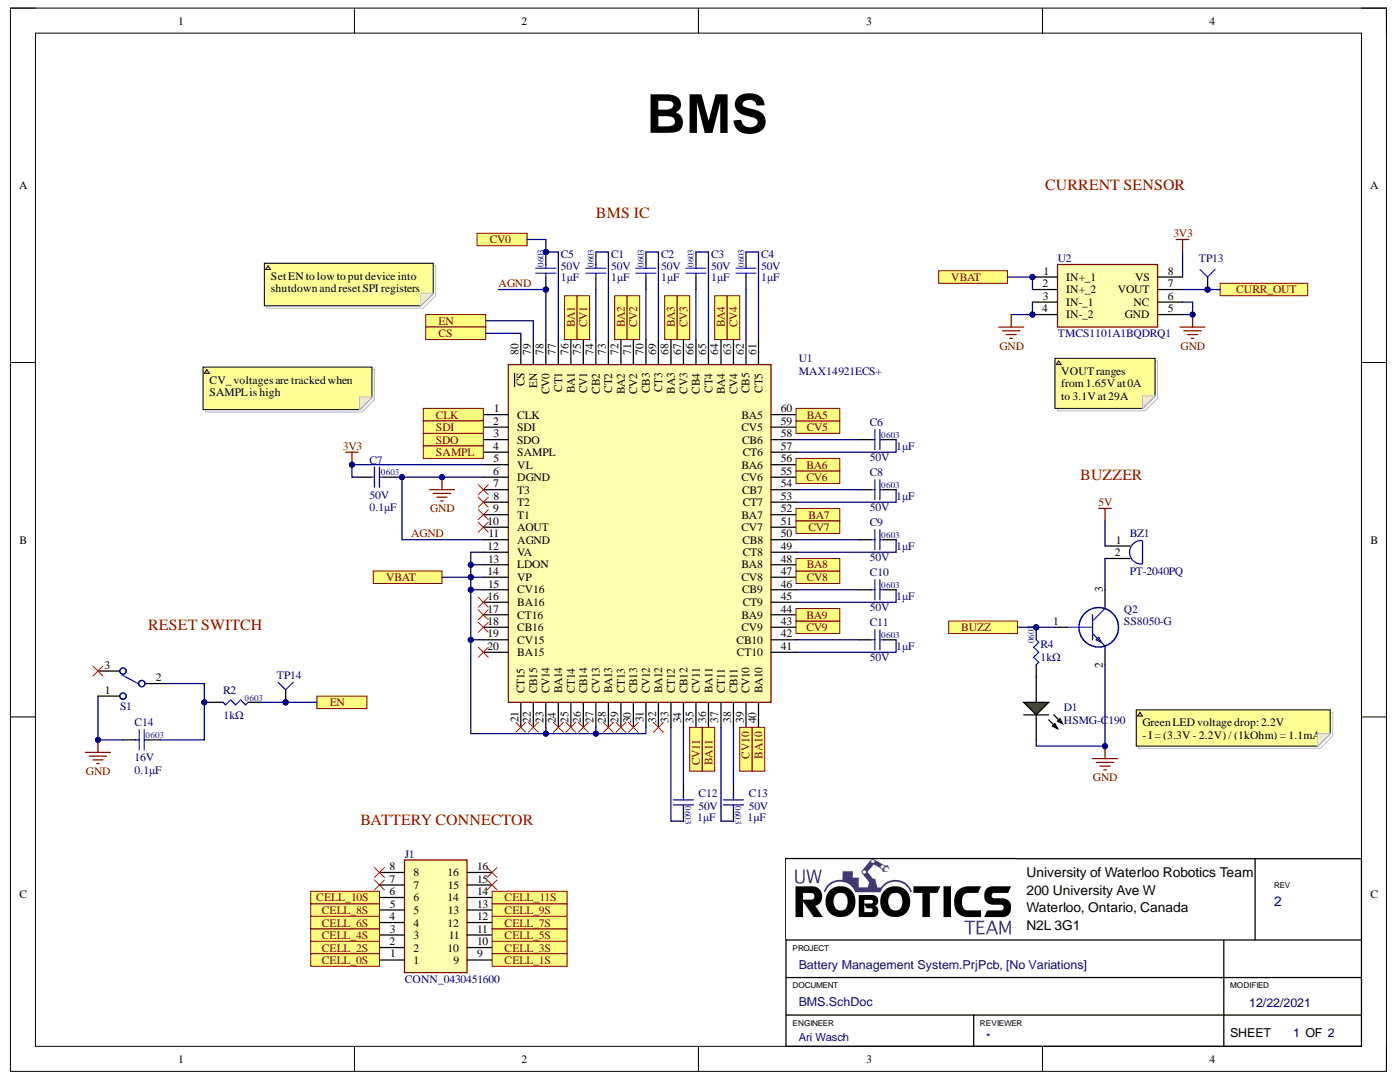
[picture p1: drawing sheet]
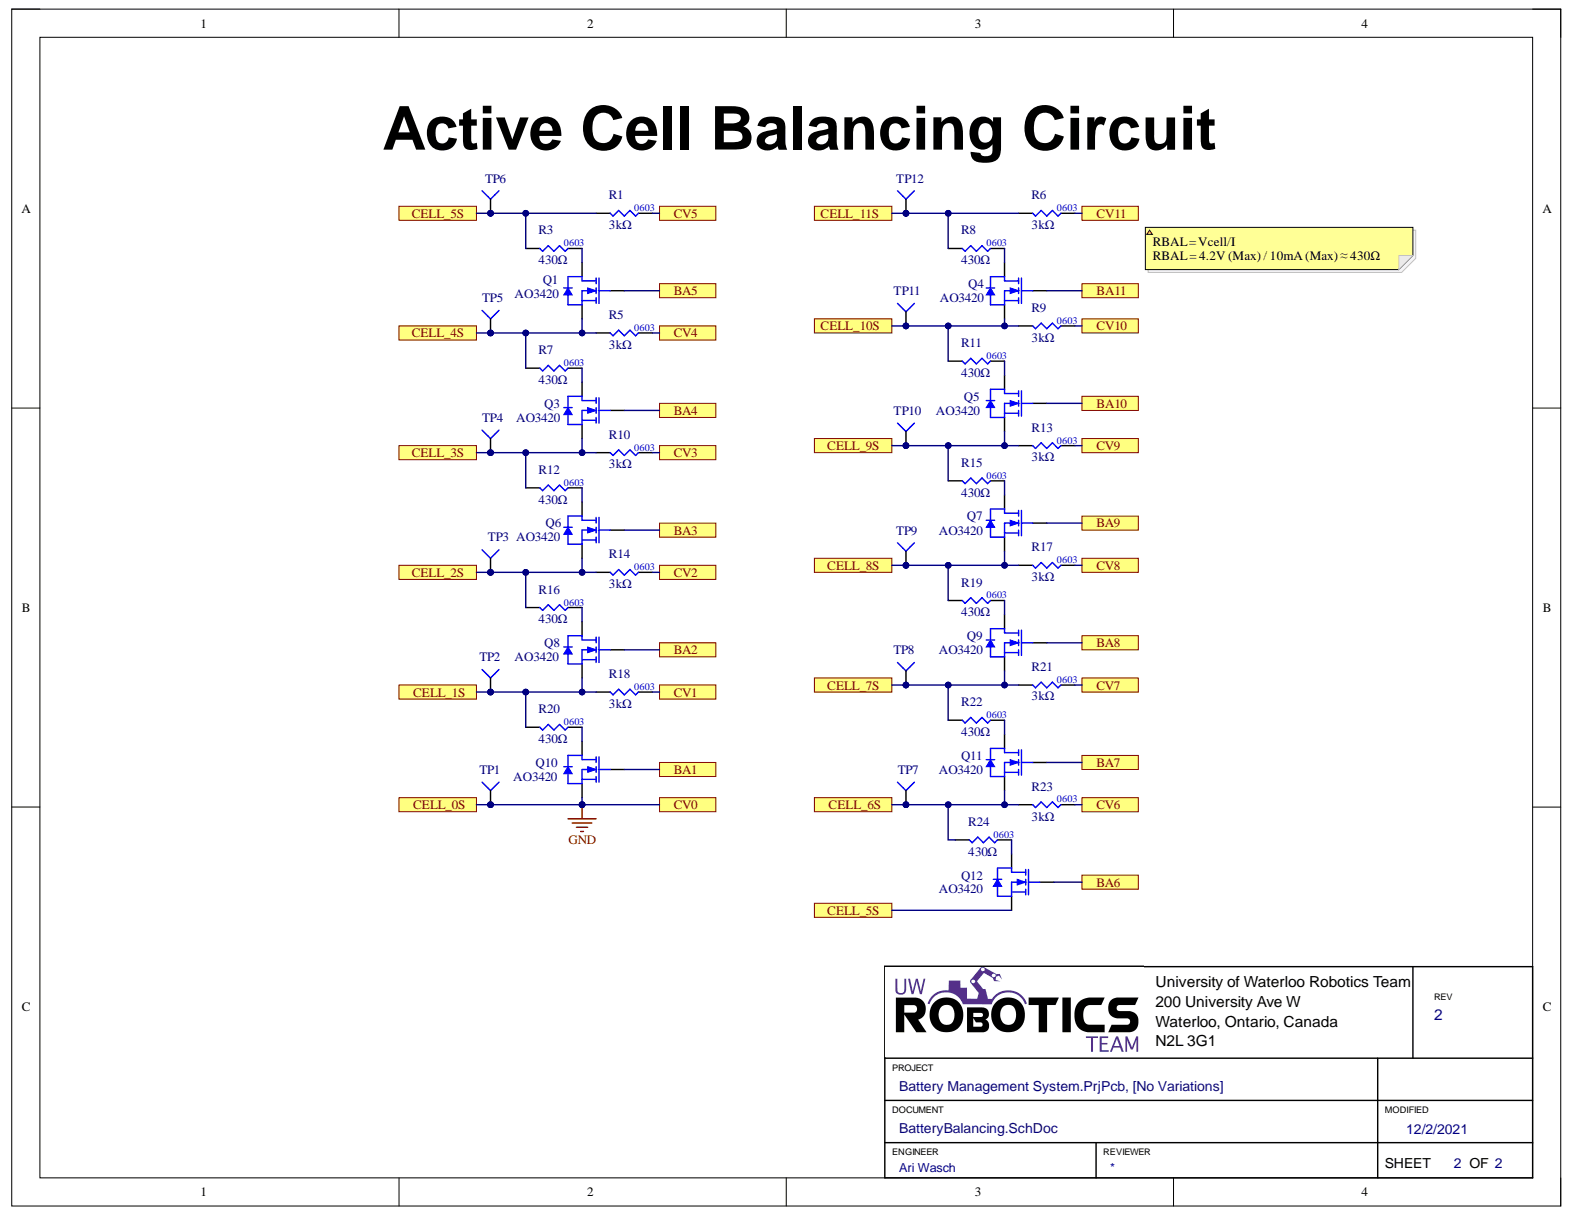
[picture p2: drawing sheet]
# Altium project Battery Management System.PrjPcb
2 sheets, 70 parts. Net scope: flat (ports and power ports of the same name join across sheets).
Sheets:
  BMS.SchDoc
  BatteryBalancing.SchDoc

## Sheet BMS.SchDoc: BMS
size 279 x 215 mm; Engineer: Ari Wasch; Revision: 2; SheetNumber: 1; SheetTotal: 2

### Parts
BZ1  PT-2040PQ  [PT2040PQ]
C1  value 1μF  Voltage Rating: 50V  [CAP0603]  (hidden comment: CAP_1uF_50V_0603)
C2  value 1μF  Voltage Rating: 50V  [CAP0603]  (hidden comment: CAP_1uF_50V_0603)
C3  value 1μF  Voltage Rating: 50V  [CAP0603]  (hidden comment: CAP_1uF_50V_0603)
C4  value 1μF  Voltage Rating: 50V  [CAP0603]  (hidden comment: CAP_1uF_50V_0603)
C5  value 1μF  Voltage Rating: 50V  [CAP0603]  (hidden comment: CAP_1uF_50V_0603)
C6  value 1μF  Voltage Rating: 50V  [CAP0603]  (hidden comment: CAP_1uF_50V_0603)
C7  value 0.1μF  Voltage Rating: 50V  [CAP0603]  (hidden comment: CAP_0.1uF_50V_0603)
C8  value 1μF  Voltage Rating: 50V  [CAP0603]  (hidden comment: CAP_1uF_50V_0603)
C9  value 1μF  Voltage Rating: 50V  [CAP0603]  (hidden comment: CAP_1uF_50V_0603)
C10  value 1μF  Voltage Rating: 50V  [CAP0603]  (hidden comment: CAP_1uF_50V_0603)
C11  value 1μF  Voltage Rating: 50V  [CAP0603]  (hidden comment: CAP_1uF_50V_0603)
C12  value 1μF  Voltage Rating: 50V  [CAP0603]  (hidden comment: CAP_1uF_50V_0603)
C13  value 1μF  Voltage Rating: 50V  [CAP0603]  (hidden comment: CAP_1uF_50V_0603)
C14  value 0.1μF  Voltage Rating: 16V  [CAP0603]  (hidden comment: CAP_0.1uF_16V_0603)
D1  HSMG-C190  [AVAG-HSMX-C190_V]
J1  CONN_0430451600  [0430451600]
Q2  Manufacturer_Part_Number: SS8050-G  [SOT23-3]  (hidden comment: NPN_40V_1.5A)
R2  value 1kΩ  [RES0603]  (hidden comment: RES_1kΩ_0603_5%)
R4  value 1kΩ  [RES0603]  (hidden comment: RES_1kΩ_0603_5%)
S1  SW_TOGGLE_SPDT  [100SP1T1B4M2QE]  (value not drawn)
TP13  TESTPOINT_1MM_SQUARE  [TESTPOINT_SQUARE_1MM]  (value not drawn)  (no BOM)
TP14  TESTPOINT_1MM_SQUARE  [TESTPOINT_SQUARE_1MM]  (value not drawn)  (no BOM)
U1  MAX14921ECS+  [QFP50P1400X1400X120-80N]
U2  TMCS1101A1BQDRQ1  [SOIC127P600X175-8N]

### Ports
BA1, BA2, BA3, BA4, BA5, BA6, BA7, BA8, BA9, BA10, BA11, BUZZ, CELL_0S, CELL_1S, CELL_2S, CELL_3S, CELL_4S, CELL_5S, CELL_6S, CELL_7S, CELL_8S, CELL_9S, CELL_10S, CELL_11S, CLK, CS, CURR_OUT, CV0, CV1, CV2, CV3, CV4, CV5, CV6, CV7, CV8, CV9, CV10, CV11, EN, SAMPL, SDI, SDO, VBAT

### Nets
3V3: C7.1 U1.5(VL) U2.8(VS)
5V: BZ1.1
AGND: C5.1 C5.2 C7.2 C14.1 D1.2(K) J1.1 Q2.2(E) S1.1 U1.6(DGND) U1.11(AGND) U1.77(CT1) U1.78(CV0) U2.3(IN-_1) U2.4(IN-_2) U2.5(GND) U2.6(NC) ; port CELL_0S, port CV0  [also labelled GND]
NetBZ1_2: BZ1.2 Q2.3(C)
NetC1_1: C1.1 U1.74(CB2)
NetC1_2: C1.2 U1.73(CT2)
NetC2_1: C2.1 U1.70(CB3)
NetC2_2: C2.2 U1.69(CT3)
NetC3_1: C3.1 U1.66(CB4)
NetC3_2: C3.2 U1.65(CT4)
NetC4_1: C4.1 U1.62(CB5)
NetC4_2: C4.2 U1.61(CT5)
NetC6_1: C6.1 U1.58(CB6)
NetC6_2: C6.2 U1.57(CT6)
NetC8_1: C8.1 U1.54(CB7)
NetC8_2: C8.2 U1.53(CT7)
NetC9_1: C9.1 U1.50(CB8)
NetC9_2: C9.2 U1.49(CT8)
NetC10_1: C10.1 U1.46(CB9)
NetC10_2: C10.2 U1.45(CT9)
NetC11_1: C11.1 U1.42(CB10)
NetC11_2: C11.2 U1.41(CT10)
NetC12_1: C12.1 U1.34(CB12)
NetC12_2: C12.2 U1.33(CT12)
NetC13_1: C13.1 U1.38(CB11)
NetC13_2: C13.2 U1.37(CT11)
NetC14_2: C14.2 R2.1 S1.2
NetD1_1: D1.1(A) R4.1
NetJ1_2: J1.2 ; port CELL_2S
NetJ1_3: J1.3 ; port CELL_4S
NetJ1_4: J1.4 ; port CELL_6S
NetJ1_5: J1.5 ; port CELL_8S
NetJ1_6: J1.6 ; port CELL_10S
NetJ1_9: J1.9 ; port CELL_1S
NetJ1_10: J1.10 ; port CELL_3S
NetJ1_11: J1.11 ; port CELL_5S
NetJ1_12: J1.12 ; port CELL_7S
NetJ1_13: J1.13 ; port CELL_9S
NetJ1_14: J1.14 ; port CELL_11S
NetQ1_1: U1.60(BA5) ; port BA5
NetQ2_1: Q2.1(B) R4.2 ; port BUZZ
NetQ3_1: U1.64(BA4) ; port BA4
NetQ4_1: U1.36(BA11) ; port BA11
NetQ5_1: U1.40(BA10) ; port BA10
NetQ6_1: U1.68(BA3) ; port BA3
NetQ7_1: U1.44(BA9) ; port BA9
NetQ8_1: U1.72(BA2) ; port BA2
NetQ9_1: U1.48(BA8) ; port BA8
NetQ10_1: U1.76(BA1) ; port BA1
NetQ11_1: U1.52(BA7) ; port BA7
NetQ12_1: U1.56(BA6) ; port BA6
NetR1_2: U1.59(CV5) ; port CV5
NetR2_2: R2.2 TP14.1(=value) U1.79(EN) ; port EN
NetR5_2: U1.63(CV4) ; port CV4
NetR6_2: U1.35(CV11) ; port CV11
NetR9_2: U1.39(CV10) ; port CV10
NetR10_2: U1.67(CV3) ; port CV3
NetR13_2: U1.43(CV9) ; port CV9
NetR14_2: U1.71(CV2) ; port CV2
NetR17_2: U1.47(CV8) ; port CV8
NetR18_2: U1.75(CV1) ; port CV1
NetR21_2: U1.51(CV7) ; port CV7
NetR23_2: U1.55(CV6) ; port CV6
NetTP13_1: TP13.1(=value) U2.7(VOUT) ; port CURR_OUT
NetU1_1: U1.1(CLK) ; port CLK
NetU1_2: U1.2(SDI) ; port SDI
NetU1_3: U1.3(SDO) ; port SDO
NetU1_4: U1.4(SAMPL) ; port SAMPL
NetU1_12: U1.12(VA) U1.13(LDON) U1.14(VP) U1.15(CV16) U1.19(CV15) U1.23(CV14) U1.27(CV13) U1.31(CV12) U2.1(IN+_1) U2.2(IN+_2) ; port VBAT
NetU1_80: U1.80(~{CS}) ; port CS

Not connected (* = marked no-connect by the designer): J1 7* 8* 15* 16*; S1 3*; U1 7(T3)* 8(T2)* 9(T1)* 10(AOUT)* 16(BA16)* 17(CT16)* 18(CB16)* 20(BA15)* 21(CT15)* 22(CB15)* 24(BA14)* 25(CT14)* 26(CB14)* 28(BA13)* 29(CT13)* 30(CB13)* 32(BA12)*

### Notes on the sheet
- BMS IC
- CURRENT SENSOR
- Set EN to low to put device into shutdown and reset SPI registers
- CV_ voltages are tracked when SAMPL is high
- (near U2) VOUT ranges from 1.65V at 0A to 3.1V at 29A
- BUZZER
- (near S1) RESET SWITCH
- Green LED voltage drop: 2.2V
  - I = (3.3V - 2.2V) / (1kOhm) = 1.1mA
- (near J1) BATTERY CONNECTOR

## Sheet BatteryBalancing.SchDoc: Active Cell Balancing Circuit
size 279 x 215 mm; Engineer: Ari Wasch; Revision: 2; SheetNumber: 2; SheetTotal: 2

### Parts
Q1  Manufacturer Part Number 1: AO3420  [SOT23-3]  (hidden comment: NMOS_20V_6A)
Q3  Manufacturer Part Number 1: AO3420  [SOT23-3]  (hidden comment: NMOS_20V_6A)
Q4  Manufacturer Part Number 1: AO3420  [SOT23-3]  (hidden comment: NMOS_20V_6A)
Q5  Manufacturer Part Number 1: AO3420  [SOT23-3]  (hidden comment: NMOS_20V_6A)
Q6  Manufacturer Part Number 1: AO3420  [SOT23-3]  (hidden comment: NMOS_20V_6A)
Q7  Manufacturer Part Number 1: AO3420  [SOT23-3]  (hidden comment: NMOS_20V_6A)
Q8  Manufacturer Part Number 1: AO3420  [SOT23-3]  (hidden comment: NMOS_20V_6A)
Q9  Manufacturer Part Number 1: AO3420  [SOT23-3]  (hidden comment: NMOS_20V_6A)
Q10  Manufacturer Part Number 1: AO3420  [SOT23-3]  (hidden comment: NMOS_20V_6A)
Q11  Manufacturer Part Number 1: AO3420  [SOT23-3]  (hidden comment: NMOS_20V_6A)
Q12  Manufacturer Part Number 1: AO3420  [SOT23-3]  (hidden comment: NMOS_20V_6A)
R1  value 3kΩ  [RES0603]  (hidden comment: RES_3kΩ_0603_1%)
R3  value 430Ω  [RES0603]  (hidden comment: RES_430Ω_0603_5%)
R5  value 3kΩ  [RES0603]  (hidden comment: RES_3kΩ_0603_1%)
R6  value 3kΩ  [RES0603]  (hidden comment: RES_3kΩ_0603_1%)
R7  value 430Ω  [RES0603]  (hidden comment: RES_430Ω_0603_5%)
R8  value 430Ω  [RES0603]  (hidden comment: RES_430Ω_0603_5%)
R9  value 3kΩ  [RES0603]  (hidden comment: RES_3kΩ_0603_1%)
R10  value 3kΩ  [RES0603]  (hidden comment: RES_3kΩ_0603_1%)
R11  value 430Ω  [RES0603]  (hidden comment: RES_430Ω_0603_5%)
R12  value 430Ω  [RES0603]  (hidden comment: RES_430Ω_0603_5%)
R13  value 3kΩ  [RES0603]  (hidden comment: RES_3kΩ_0603_1%)
R14  value 3kΩ  [RES0603]  (hidden comment: RES_3kΩ_0603_1%)
R15  value 430Ω  [RES0603]  (hidden comment: RES_430Ω_0603_5%)
R16  value 430Ω  [RES0603]  (hidden comment: RES_430Ω_0603_5%)
R17  value 3kΩ  [RES0603]  (hidden comment: RES_3kΩ_0603_1%)
R18  value 3kΩ  [RES0603]  (hidden comment: RES_3kΩ_0603_1%)
R19  value 430Ω  [RES0603]  (hidden comment: RES_430Ω_0603_5%)
R20  value 430Ω  [RES0603]  (hidden comment: RES_430Ω_0603_5%)
R21  value 3kΩ  [RES0603]  (hidden comment: RES_3kΩ_0603_1%)
R22  value 430Ω  [RES0603]  (hidden comment: RES_430Ω_0603_5%)
R23  value 3kΩ  [RES0603]  (hidden comment: RES_3kΩ_0603_1%)
R24  value 430Ω  [RES0603]  (hidden comment: RES_430Ω_0603_5%)
TP1  TESTPOINT_1MM_SQUARE  [TESTPOINT_SQUARE_1MM]  (value not drawn)  (no BOM)
TP2  TESTPOINT_1MM_SQUARE  [TESTPOINT_SQUARE_1MM]  (value not drawn)  (no BOM)
TP3  TESTPOINT_1MM_SQUARE  [TESTPOINT_SQUARE_1MM]  (value not drawn)  (no BOM)
TP4  TESTPOINT_1MM_SQUARE  [TESTPOINT_SQUARE_1MM]  (value not drawn)  (no BOM)
TP5  TESTPOINT_1MM_SQUARE  [TESTPOINT_SQUARE_1MM]  (value not drawn)  (no BOM)
TP6  TESTPOINT_1MM_SQUARE  [TESTPOINT_SQUARE_1MM]  (value not drawn)  (no BOM)
TP7  TESTPOINT_1MM_SQUARE  [TESTPOINT_SQUARE_1MM]  (value not drawn)  (no BOM)
TP8  TESTPOINT_1MM_SQUARE  [TESTPOINT_SQUARE_1MM]  (value not drawn)  (no BOM)
TP9  TESTPOINT_1MM_SQUARE  [TESTPOINT_SQUARE_1MM]  (value not drawn)  (no BOM)
TP10  TESTPOINT_1MM_SQUARE  [TESTPOINT_SQUARE_1MM]  (value not drawn)  (no BOM)
TP11  TESTPOINT_1MM_SQUARE  [TESTPOINT_SQUARE_1MM]  (value not drawn)  (no BOM)
TP12  TESTPOINT_1MM_SQUARE  [TESTPOINT_SQUARE_1MM]  (value not drawn)  (no BOM)

### Ports
BA1, BA2, BA3, BA4, BA5, BA6, BA7, BA8, BA9, BA10, BA11, CELL_0S, CELL_1S, CELL_2S, CELL_3S, CELL_4S, CELL_5S, CELL_6S, CELL_7S, CELL_8S, CELL_9S, CELL_10S, CELL_11S, CV0, CV1, CV2, CV3, CV4, CV5, CV6, CV7, CV8, CV9, CV10, CV11

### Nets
GND: Q10.2(SOURCE) TP1.1(=value) ; port CELL_0S, port CV0  [project net AGND]
NetJ1_2: Q6.2(SOURCE) R14.1 R16.1 TP3.1(=value) ; port CELL_2S
NetJ1_3: Q1.2(SOURCE) R5.1 R7.1 TP5.1(=value) ; port CELL_4S
NetJ1_4: Q11.2(SOURCE) R23.1 R24.1 TP7.1(=value) ; port CELL_6S
NetJ1_5: Q7.2(SOURCE) R17.1 R19.1 TP9.1(=value) ; port CELL_8S
NetJ1_6: Q4.2(SOURCE) R9.1 R11.1 TP11.1(=value) ; port CELL_10S
NetJ1_9: Q8.2(SOURCE) R18.1 R20.1 TP2.1(=value) ; port CELL_1S
NetJ1_10: Q3.2(SOURCE) R10.1 R12.1 TP4.1(=value) ; port CELL_3S
NetJ1_11: Q12.2(SOURCE) R1.1 R3.1 TP6.1(=value) ; port CELL_5S
NetJ1_12: Q9.2(SOURCE) R21.1 R22.1 TP8.1(=value) ; port CELL_7S
NetJ1_13: Q5.2(SOURCE) R13.1 R15.1 TP10.1(=value) ; port CELL_9S
NetJ1_14: R6.1 R8.1 TP12.1(=value) ; port CELL_11S
NetQ1_1: Q1.1(GATE) ; port BA5
NetQ1_3: Q1.3(DRAIN) R3.2
NetQ3_1: Q3.1(GATE) ; port BA4
NetQ3_3: Q3.3(DRAIN) R7.2
NetQ4_1: Q4.1(GATE) ; port BA11
NetQ4_3: Q4.3(DRAIN) R8.2
NetQ5_1: Q5.1(GATE) ; port BA10
NetQ5_3: Q5.3(DRAIN) R11.2
NetQ6_1: Q6.1(GATE) ; port BA3
NetQ6_3: Q6.3(DRAIN) R12.2
NetQ7_1: Q7.1(GATE) ; port BA9
NetQ7_3: Q7.3(DRAIN) R15.2
NetQ8_1: Q8.1(GATE) ; port BA2
NetQ8_3: Q8.3(DRAIN) R16.2
NetQ9_1: Q9.1(GATE) ; port BA8
NetQ9_3: Q9.3(DRAIN) R19.2
NetQ10_1: Q10.1(GATE) ; port BA1
NetQ10_3: Q10.3(DRAIN) R20.2
NetQ11_1: Q11.1(GATE) ; port BA7
NetQ11_3: Q11.3(DRAIN) R22.2
NetQ12_1: Q12.1(GATE) ; port BA6
NetQ12_3: Q12.3(DRAIN) R24.2
NetR1_2: R1.2 ; port CV5
NetR5_2: R5.2 ; port CV4
NetR6_2: R6.2 ; port CV11
NetR9_2: R9.2 ; port CV10
NetR10_2: R10.2 ; port CV3
NetR13_2: R13.2 ; port CV9
NetR14_2: R14.2 ; port CV2
NetR17_2: R17.2 ; port CV8
NetR18_2: R18.2 ; port CV1
NetR21_2: R21.2 ; port CV7
NetR23_2: R23.2 ; port CV6

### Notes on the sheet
- RBAL = Vcell/I
  RBAL = 4.2V (Max) / 10mA (Max) ≈ 430Ω

## Nets that join several sheets
AGND: BMS (16 pins), BatteryBalancing (Q10.2 TP1.1)
NetJ1_2: BMS (J1.2), BatteryBalancing (Q6.2 R14.1 R16.1 TP3.1)
NetJ1_3: BMS (J1.3), BatteryBalancing (Q1.2 R5.1 R7.1 TP5.1)
NetJ1_4: BMS (J1.4), BatteryBalancing (Q11.2 R23.1 R24.1 TP7.1)
NetJ1_5: BMS (J1.5), BatteryBalancing (Q7.2 R17.1 R19.1 TP9.1)
NetJ1_6: BMS (J1.6), BatteryBalancing (Q4.2 R9.1 R11.1 TP11.1)
NetJ1_9: BMS (J1.9), BatteryBalancing (Q8.2 R18.1 R20.1 TP2.1)
NetJ1_10: BMS (J1.10), BatteryBalancing (Q3.2 R10.1 R12.1 TP4.1)
NetJ1_11: BMS (J1.11), BatteryBalancing (Q12.2 R1.1 R3.1 TP6.1)
NetJ1_12: BMS (J1.12), BatteryBalancing (Q9.2 R21.1 R22.1 TP8.1)
NetJ1_13: BMS (J1.13), BatteryBalancing (Q5.2 R13.1 R15.1 TP10.1)
NetJ1_14: BMS (J1.14), BatteryBalancing (R6.1 R8.1 TP12.1)
NetQ1_1: BMS (U1.60), BatteryBalancing (Q1.1)
NetQ3_1: BMS (U1.64), BatteryBalancing (Q3.1)
NetQ4_1: BMS (U1.36), BatteryBalancing (Q4.1)
NetQ5_1: BMS (U1.40), BatteryBalancing (Q5.1)
NetQ6_1: BMS (U1.68), BatteryBalancing (Q6.1)
NetQ7_1: BMS (U1.44), BatteryBalancing (Q7.1)
NetQ8_1: BMS (U1.72), BatteryBalancing (Q8.1)
NetQ9_1: BMS (U1.48), BatteryBalancing (Q9.1)
NetQ10_1: BMS (U1.76), BatteryBalancing (Q10.1)
NetQ11_1: BMS (U1.52), BatteryBalancing (Q11.1)
NetQ12_1: BMS (U1.56), BatteryBalancing (Q12.1)
NetR1_2: BMS (U1.59), BatteryBalancing (R1.2)
NetR5_2: BMS (U1.63), BatteryBalancing (R5.2)
NetR6_2: BMS (U1.35), BatteryBalancing (R6.2)
NetR9_2: BMS (U1.39), BatteryBalancing (R9.2)
NetR10_2: BMS (U1.67), BatteryBalancing (R10.2)
NetR13_2: BMS (U1.43), BatteryBalancing (R13.2)
NetR14_2: BMS (U1.71), BatteryBalancing (R14.2)
NetR17_2: BMS (U1.47), BatteryBalancing (R17.2)
NetR18_2: BMS (U1.75), BatteryBalancing (R18.2)
NetR21_2: BMS (U1.51), BatteryBalancing (R21.2)
NetR23_2: BMS (U1.55), BatteryBalancing (R23.2)
